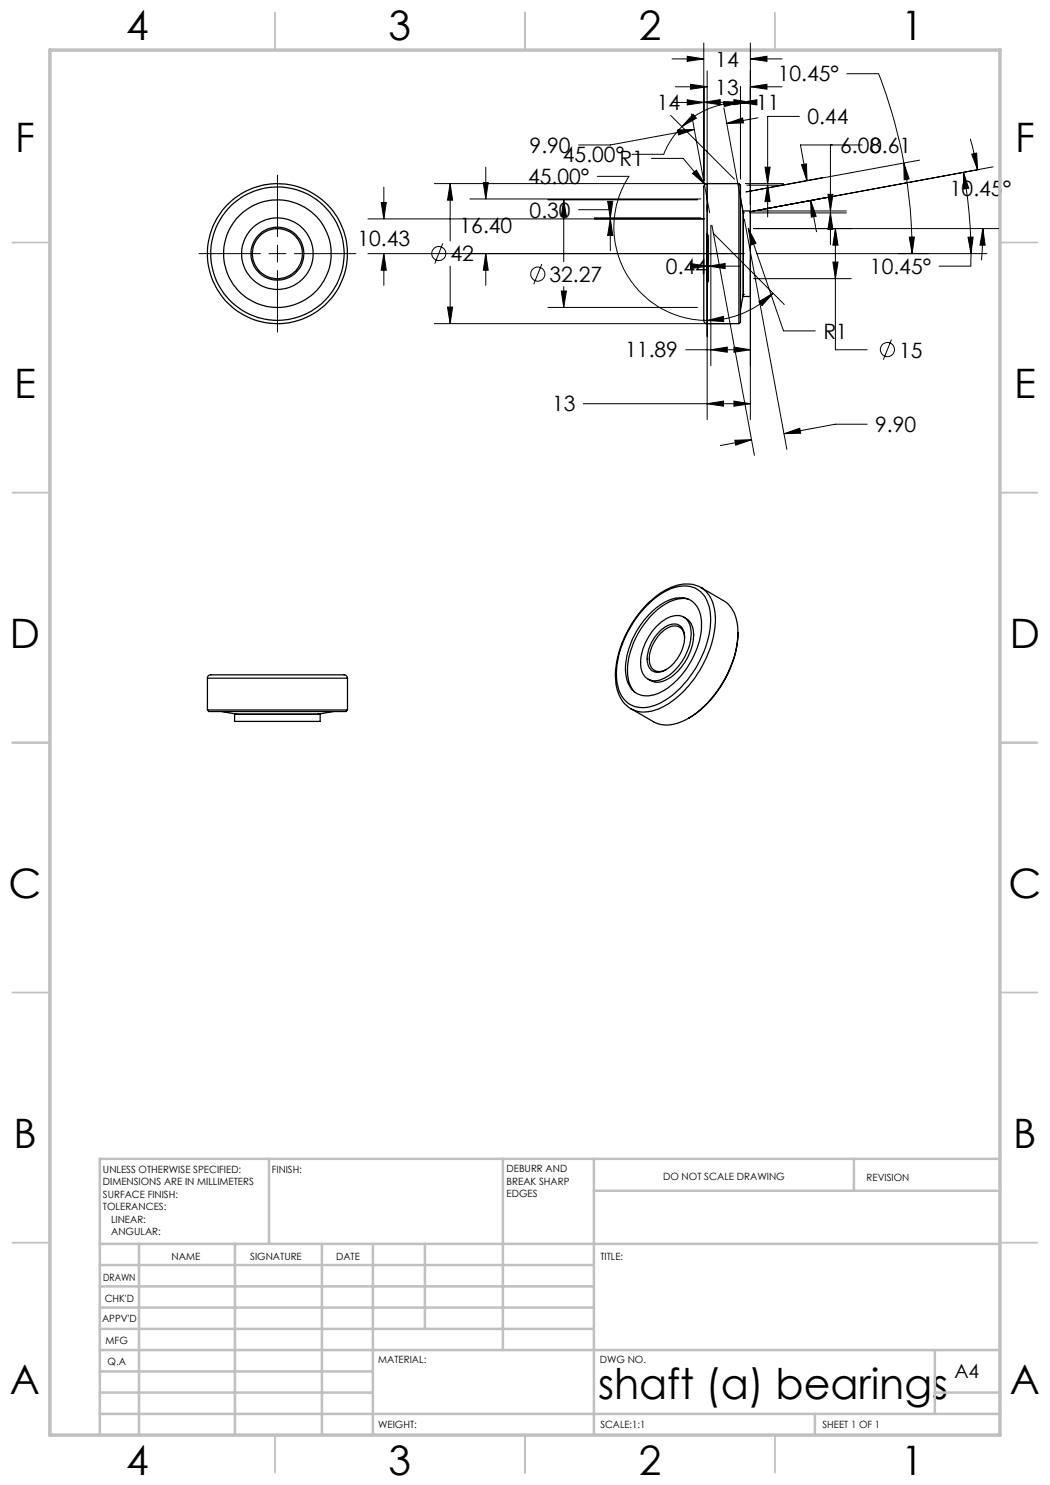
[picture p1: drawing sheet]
<svg xmlns="http://www.w3.org/2000/svg" width="210mm" height="297mm" viewBox="0 0 210 297" stroke-linecap="round" stroke-linejoin="round" font-family="sans-serif">
<g fill="none" stroke="#000" stroke-width=".2">
<path d="M134.4 11.8h6.4M135.1 17.4h6.3M137.4 20l3.4 .5-3.4 .5zM137.4 11.3l3.4 .5-3.4 .5zM138.1 16.9l3.3 .5-3.3 .4zM140.8 8.6v27.5M141.4 14.2v69.7M146.8 19.9l3.3 .6-3.3 .5zM148.1 17.3v18.5M150.1 17.4l3.3-.5v.9zM150.1 11.8l3.3-.5v1zM150.1 8.6v40.9"/>
<path d="M150.1 17.4h6.3M150.1 11.8h6.3M169.4 14.7h6.3a97.1 97.1 0 0 1 5.1 17.9M55.5 35v12.3M76.8 37.4v6.4M86.9 36.7h59.6M90 36.7l.5 3.3h-1zM90 36.7v11.5M94 39.8h46.2M96.7 36.5h.9l-.4 3.3zM97.2 33.4v6.4M109.6 40h29.9"/>
<path d="M112.7 40l.6 3.3h-1zM112.7 40v12.3M119.5 35.3h6.3a18.6 18.6 0 0 0 15.6 28.8M130.3 31.7h6.3l4.4 5.2M134.1 23.1l12.8 12.7M134.4 20.5h6.4M135.5 26l3.4-.1-3.2 1.1zM136.4 25.3a15.9 15.9 0 0 0-3.6 5.6h-6.4M137.6 20.5h12.5M138.3 22.8l3.6 19.7M138.5 34.7l.8-.7 1.7 2.9zM138.6 22.9l.7 .7-2.9 1.7z"/>
<path d="M138.9 25.9l-16.8 3.1h-6.4M140.8 20.5l3.2-.6v1.1zM144.7 20.3l3.4 .2-3.2 .8zM144.8 21.6l3.6 19.7M145.3 24.7l3.2-1.1 .2 1zM148.1 20.5l3.3-.5v1zM148.1 20.5a16.3 16.3 0 0 0-11.7 4.8M148.1 20.5h1.5M149 36.7h7.7M149.4 37h7.3M151.6 23.6l-6.3 1.1M153 33.4h1l-.5 3.3z"/>
<path d="M153.5 37l.5 3.3h-1zM153.5 37v6.4M159.9 23.3h-6.4v13.4M160.3 32.9l1-.1 .1 3.3zM164.5 35.5l-15.3 2.9M165.6 38.9h1l-.5 3.3zM166.1 29v13.2M172.4 29h-12.3l1.3 7.1M180.8 32.6l1 3.2-1 .1zM180.8 32.6a93.9 93.9 0 0 1 1.6 18.1M183.9 32l-34.6 6.4M192.7 34.5l1 3.1-1 .2z"/>
<path d="M192.7 34.5a90.2 90.2 0 0 1 1.5 16.2M194.1 27.8l1.4 6.1M194.3 30.8l1-.2 .2 3.3zM198.6 33.4l-48.7 9 15.3-2.9M39.8 50.7h12.3M53.8 50.7h3.4M55.5 49v3.4M55.5 54.1v12.3M58.9 50.7h12.3M73.6 50.7h75.2M73.6 43.8h67.3M76.2 40.5h1.1l-.5 3.3z"/>
<path d="M76.8 50.7l.5 3.3h-1.1zM76.8 50.7v6.4M88.5 48.7l-1.5 4M90 53.2v11.5M97.2 50.7l.4 3.3h-.9zM97.2 50.7v6.4M108.4 52.8l-1.6 4M112.3 58.2h1l-.6 3.3zM112.7 57.3v4.2M115.7 41.9h6.4v1.7M118.9 43.6h21.3M121.5 40.3h1.1l-.5 3.3z"/>
<path d="M122.1 43.8l.5 3.3h-1.1zM122.1 43.8v6.3M138.1 52.7l3.3 .5-3.3 .5zM141.4 53.2h.1M141.7 53.2l3.3-.5v1zM141.7 53.2h6.4M141.7 47v9.4M142.2 45v28.1M142.4 45l8.5 46.1M142.6 46.6l14.2 14.3M148.9 43.8l8.5 46.1M149.6 45.7l1.6 2.9-1 .4z"/>
<path d="M149.6 45.7l7.1 20.5h6.4M149.9 42.6h19.4M150.1 52v31.9M150.7 45.7h49M150.7 55.7h19.6M151.3 50.7h46.1M151.3 42.2h18M154.6 58.6a18.9 18.9 0 0 1-13.2 5.5M162.1 40.1l1.1 3.1-1 .2zM162.1 40.1l1.2 6.3M166.1 42.6l.5 3.3h-1zM166.1 42.6v6.3"/>
<path d="M166.6 52.4h1l-.5 3.3zM167.1 45.7l.5 3.3h-1zM167.1 45.7v24.3h6.3M181.9 47.4h1l-.5 3.3zM193.6 47.4h1l-.4 3.3zM194.2 50.7v2.5h-6.4M196.6 45.7l.4 3.3h-1zM196.6 45.7l-.3 6.4M86.9 64.7h59.6M89.5 61.4h1l-.5 3.3zM109.6 61.5h29.9M137.2 70h12.9"/>
<path d="M141.4 64.1l3.3-.8v1zM142.2 70l3.3-.6v1zM146.8 69.4l3.3 .6-3.3 .4zM151.8 60.4l2.8-1.8-2.2 2.5zM178.3 67.9l-1.6 4M116.7 80.7h33.4M141.4 80.7l3.3-.5v1zM146.8 80.2l3.3 .5-3.3 .5zM147 88l3.3-.1-3.2 1.1zM150.3 87.9l-6.2 1.2M156.8 86.7l3.1-1 .2 .9zM173.4 84.8h-6.3l-10.3 1.9"/>
<circle cx="87.8" cy="50.7" r="1.41"/>
<circle cx="107.6" cy="54.8" r="1.41"/>
<circle cx="177.5" cy="69.9" r="1.41"/>
</g>
<g fill="none" stroke="#c0c0c0" stroke-width=".35">
<path d="M55 2.5v7.5M105 2.5v7.5M155 2.5v7.5M2.5 48.5h7.5M200 48.5h7.5M2.5 98.5h7.5M200 98.5h7.5M2.5 148.5h7.5M200 148.5h7.5M2.5 198.5h7.5M200 198.5h7.5M2.5 248.5h7.5"/>
<path d="M200 248.5h7.5M55 287v7.5M105 287v7.5M155 287v7.5"/>
</g>
<g fill="none" stroke="#c0c0c0" stroke-width=".5">
<path d="M53.8 231.8v17M100.6 231.8v38.2M118.8 231.8v55.2M118.8 238.2h81.2M170.8 231.8v6.4M200 231.8h-180v55.2M20 248.8h180M20 257.3h98.8M20 253h98.8M27.8 248.8v38.2M47 248.8v38.2M64.4 248.8v38.2"/>
<path d="M74.6 248.8v38.2M85 248.8v17M20 265.8h98.8M20 261.5h98.8M20 278.5h54.6M20 274.3h54.6M20 270h180M187 278.5h13M187 270v12.8M20 282.8h180M163 282.8v4.2"/>
</g>
<path d="M10 10h190v277h-190z" fill="none" stroke="#c0c0c0" stroke-width=".7"/>
<path d="M137.4 20l3.4 .5-3.4 .5zM148.1 20.5l3.3-.5v1zM138.5 34.7l2.5 2.2-1.7-2.9zM181.9 47.4h1l-.5 3.3zM180.8 32.6l1 3.2-1 .1zM146.8 19.9l3.3 .6-3.3 .5zM140.8 20.5l3.2-.6v1.1zM89.5 61.4h1l-.5 3.3zM90 36.7l.5 3.3h-1zM153 33.4h1l-.5 3.3zM153.5 37l.5 3.3h-1zM144.7 20.3l3.4 .2-3.2 .8zM138.6 22.9l.7 .7-2.9 1.7zM112.3 58.2h1l-.6 3.3zM112.7 40l.6 3.3h-1zM160.3 32.9l1-.1 .1 3.3zM162.1 40.1l1.1 3.1-1 .2zM147 88l3.3-.1-3.2 1.1zM156.8 86.7l3.1-1 .2 .9zM146.8 80.2l3.3 .5-3.3 .5zM141.4 80.7l3.3-.5v1zM97.2 50.7l.4 3.3h-.9zM96.7 36.5h.9l-.4 3.3zM193.6 47.4h1l-.4 3.3zM192.7 34.5l1 3.1-1 .2zM138.1 16.9l3.3 .5-3.3 .4zM150.1 17.4l3.3-.5v.9zM196.6 45.7l.4 3.3h-1zM194.3 30.8l1-.2 .2 3.3zM166.6 52.4h1l-.5 3.3zM167.1 45.7l.5 3.3h-1zM145.3 24.7l3.2-1.1 .2 1zM135.5 26l3.4-.1-3.2 1.1zM149.6 45.7l.6 3.3 1-.4zM76.8 50.7l.5 3.3h-1.1zM76.2 40.5h1.1l-.5 3.3zM146.8 69.4l3.3 .6-3.3 .4zM142.2 70l3.3-.6v1zM138.1 52.7l3.3 .5-3.3 .5zM141.7 53.2l3.3-.5v1zM141.4 64.1l3.3-.8v1zM151.8 60.4l2.8-1.8-2.2 2.5zM122.1 43.8l.5 3.3h-1.1zM121.5 40.3h1.1l-.5 3.3zM150.1 11.8l3.3-.5v1zM137.4 11.3l3.4 .5-3.4 .5zM166.1 42.6l.5 3.3h-1zM165.6 38.9h1l-.5 3.3z" fill="#000"/>
<g fill="none" stroke="#000" stroke-width=".25">
<path d="M141.4 36.7a.96 .96 0 0 0-.6 1.3v26a.66 .66 0 0 0 .6 .7M141.4 36.7v28M141.4 36.7h6.4M147.8 36.7v28M147.8 36.7l.3 .3v27.4l-.3 .3M148.1 39.5l.6 3.1M148.7 42.6h.1M148.7 58.9h.1M148.7 42.6v16.3M148.7 42.2h1.4v17.1h-1.4zM148.7 58.9l-.6 3M141.4 64.7h6.4"/>
<path d="M137.6 119.8a8 8 0 0 0-6.7 2.7 16.7 16.7 0 0 0-5.4 12.4 5.8 5.8 0 0 0 1.4 3.5M140.2 117.5a7.3 7.3 0 0 0-7.4 .7 21.6 21.6 0 0 0-9.7 17.1 7.2 7.2 0 0 0 3.1 6.4M140.2 117.5h.1M140.2 117.5l4.5 2.6a6.7 6.7 0 0 1 2.9 6.2 21.8 21.8 0 0 1-10 17.4 6.9 6.9 0 0 1-6.9 .7l-4.5-2.7M140.2 117.5a6.9 6.9 0 0 1 2.9 6.1 21.7 21.7 0 0 1-10.5 17.8 6.8 6.8 0 0 1-6.4 .3M41.5 135.6a.95 .95 0 0 1 1.3-.6h23.9a5.6 5.6 0 0 1 2.6 .1l.2 .5M41.5 135.6h28M41.5 135.6v6.4M69.5 135.6v6.4M129.2 121.2a11.4 11.4 0 0 1 8-4 5.1 5.1 0 0 1 4.7 4.6 17.7 17.7 0 0 1-2.9 12.1 16.6 16.6 0 0 1-8.5 7.3 5 5 0 0 1-7-4.1 17.5 17.5 0 0 1 3.1-12.6l1.1-1.5zM130.1 122.6a8.3 8.3 0 0 1 6.7-3 4.6 4.6 0 0 1 3.5 4.7 16.5 16.5 0 0 1-8.3 14.2 4.5 4.5 0 0 1-5.7-.7 8.5 8.5 0 0 1-.7-7.4 17.5 17.5 0 0 1 4.5-7.8zM131.3 125.3a5.3 5.3 0 0 1 5.1-2 3.5 3.5 0 0 1 1.8 3.8 10.8 10.8 0 0 1-6 8.8 2.92 2.92 0 0 1-4.1-3 11.2 11.2 0 0 1 3.2-7.6z"/>
<path d="M132 126.2a3.5 3.5 0 0 1 3.8-1.2 3.1 3.1 0 0 1 1 3.4 8 8 0 0 1-4.6 6 2.14 2.14 0 0 1-2.8-2.3 8.4 8.4 0 0 1 2.6-5.9zM136.8 123.4a3.9 3.9 0 0 1 1.9 4.3 10.8 10.8 0 0 1-6 8.5 3.1 3.1 0 0 1-3.1-.4M136.9 127.6a2.14 2.14 0 0 0-1.1-2.2 2.14 2.14 0 0 0-2.4 .3 7.4 7.4 0 0 0-3.4 7.2 2.02 2.02 0 0 0 3.3 1M147.6 126.5a21.3 21.3 0 0 1-9.9 17.1M41.5 142h28M41.5 142l.3 .3h27.4l.3-.3M44.3 142.3l3 .5M46.9 142.9h17.1v1.4h-17.1zM47.3 142.8h16.3M47.3 142.8v.1M63.6 142.8v.1M66.6 142.3l-3 .5"/>
<circle cx="55.5" cy="50.7" r="14"/>
<circle cx="55.5" cy="50.7" r="7.1"/>
<circle cx="55.5" cy="50.7" r="10.8"/>
<circle cx="55.5" cy="50.7" r="5.3"/>
<circle cx="55.5" cy="50.7" r="5"/>
<circle cx="55.5" cy="50.7" r="13.3"/>
</g>
<text font-size="8.5" x="119.6" y="279.7">shaft (a) bearings</text>
<g font-size="8.1">
<text x="25.2" y="8">4</text>
<text x="77.7" y="8">3</text>
<text x="127.7" y="8">2</text>
<text x="180.2" y="8">1</text>
<text x="3" y="30.4">F</text>
<text x="203" y="30.4">F</text>
<text x="2.8" y="79.6">E</text>
<text x="202.8" y="79.6">E</text>
<text x="2" y="129.6">D</text>
<text x="202" y="129.6">D</text>
<text x="1.7" y="179.6">C</text>
<text x="201.7" y="179.6">C</text>
<text x="2.7" y="229.6">B</text>
<text x="202.7" y="229.6">B</text>
<text x="2" y="278.9">A</text>
<text x="202" y="278.9">A</text>
<text x="25.2" y="295">4</text>
<text x="77.7" y="295">3</text>
<text x="127.7" y="295">2</text>
<text x="180.2" y="295">1</text>
</g>
<g font-size="4.2">
<text x="143.1" y="13.3">14</text>
<text x="155.6" y="16.3">10.45°</text>
<text x="131.4" y="22">14</text>
<text x="143.1" y="18.9">13</text>
<text x="151.2" y="22">11</text>
<text x="161.5" y="24.9">0.44</text>
<text x="105.9" y="30.6">9.90</text>
<text x="112.6" y="32.4">45.00°R1</text>
<text x="168" y="30.6">6.08</text>
<text x="174" y="30.5">0.61</text>
<text x="105.6" y="36.8">45.00°</text>
<text x="190" y="39.3">10.45°</text>
<text x="91.9" y="46.6">16.40</text>
<text x="105.9" y="43.5">0.30</text>
<text x="71.5" y="49.3">10.43</text>
<text x="90.1" y="52.3">42</text>
<text x="109.9" y="56.4">32.27</text>
<text x="133.2" y="54.8">0.44</text>
<text x="174" y="54.8">10.45°</text>
<text x="125.1" y="71.5">11.89</text>
<text x="164.7" y="67.7">R</text>
<text x="167.2" y="67.7">1</text>
<text x="179.8" y="71.5">15</text>
<text x="110.4" y="82.3">13</text>
<text x="175" y="86.4">9.90</text>
</g>
<text font-size="3.9" x="190.9" y="275.5">A4</text>
<g font-size="2">
<text x="20.6" y="234.6">UNLESS OTHERWISE SPECIFIED:</text>
<text x="20.6" y="237.1">DIMENSIONS ARE IN MILLIMETERS</text>
<text x="20.6" y="239.6">SURFACE FINISH:</text>
<text x="54.4" y="234.6">FINISH:</text>
<text x="101.3" y="234.5">DEBURR AND</text>
<text x="101.3" y="237">BREAK SHARP</text>
<text x="101.3" y="239.5">EDGES</text>
<text x="132.6" y="236">DO NOT SCALE DRAWING</text>
<text x="173.3" y="236.2">REVISION</text>
<text x="20.6" y="242.1">TOLERANCES:</text>
<text x="22.2" y="244.6">LINEAR:</text>
<text x="22.2" y="247.1">ANGULAR:</text>
<text x="34.3" y="252">NAME</text>
<text x="50" y="251.9">SIGNATURE</text>
<text x="67.2" y="251.9">DATE</text>
<text x="120.1" y="251.9">TITLE:</text>
<text x="20.6" y="256.1">DRAWN</text>
<text x="20.9" y="260.3">CHK'D</text>
<text x="20.4" y="264.4">APPV'D</text>
<text x="21.1" y="268.8">MFG</text>
<text x="21.5" y="273">Q.A</text>
<text x="75.6" y="272.5">MATERIAL:</text>
<text x="120" y="272.5">DWG NO.</text>
<text x="75.6" y="285.5">WEIGHT:</text>
<text x="120.1" y="285.6">SCALE:1:1</text>
<text x="164.5" y="285.6">SHEET 1 OF 1</text>
</g>
</svg>
